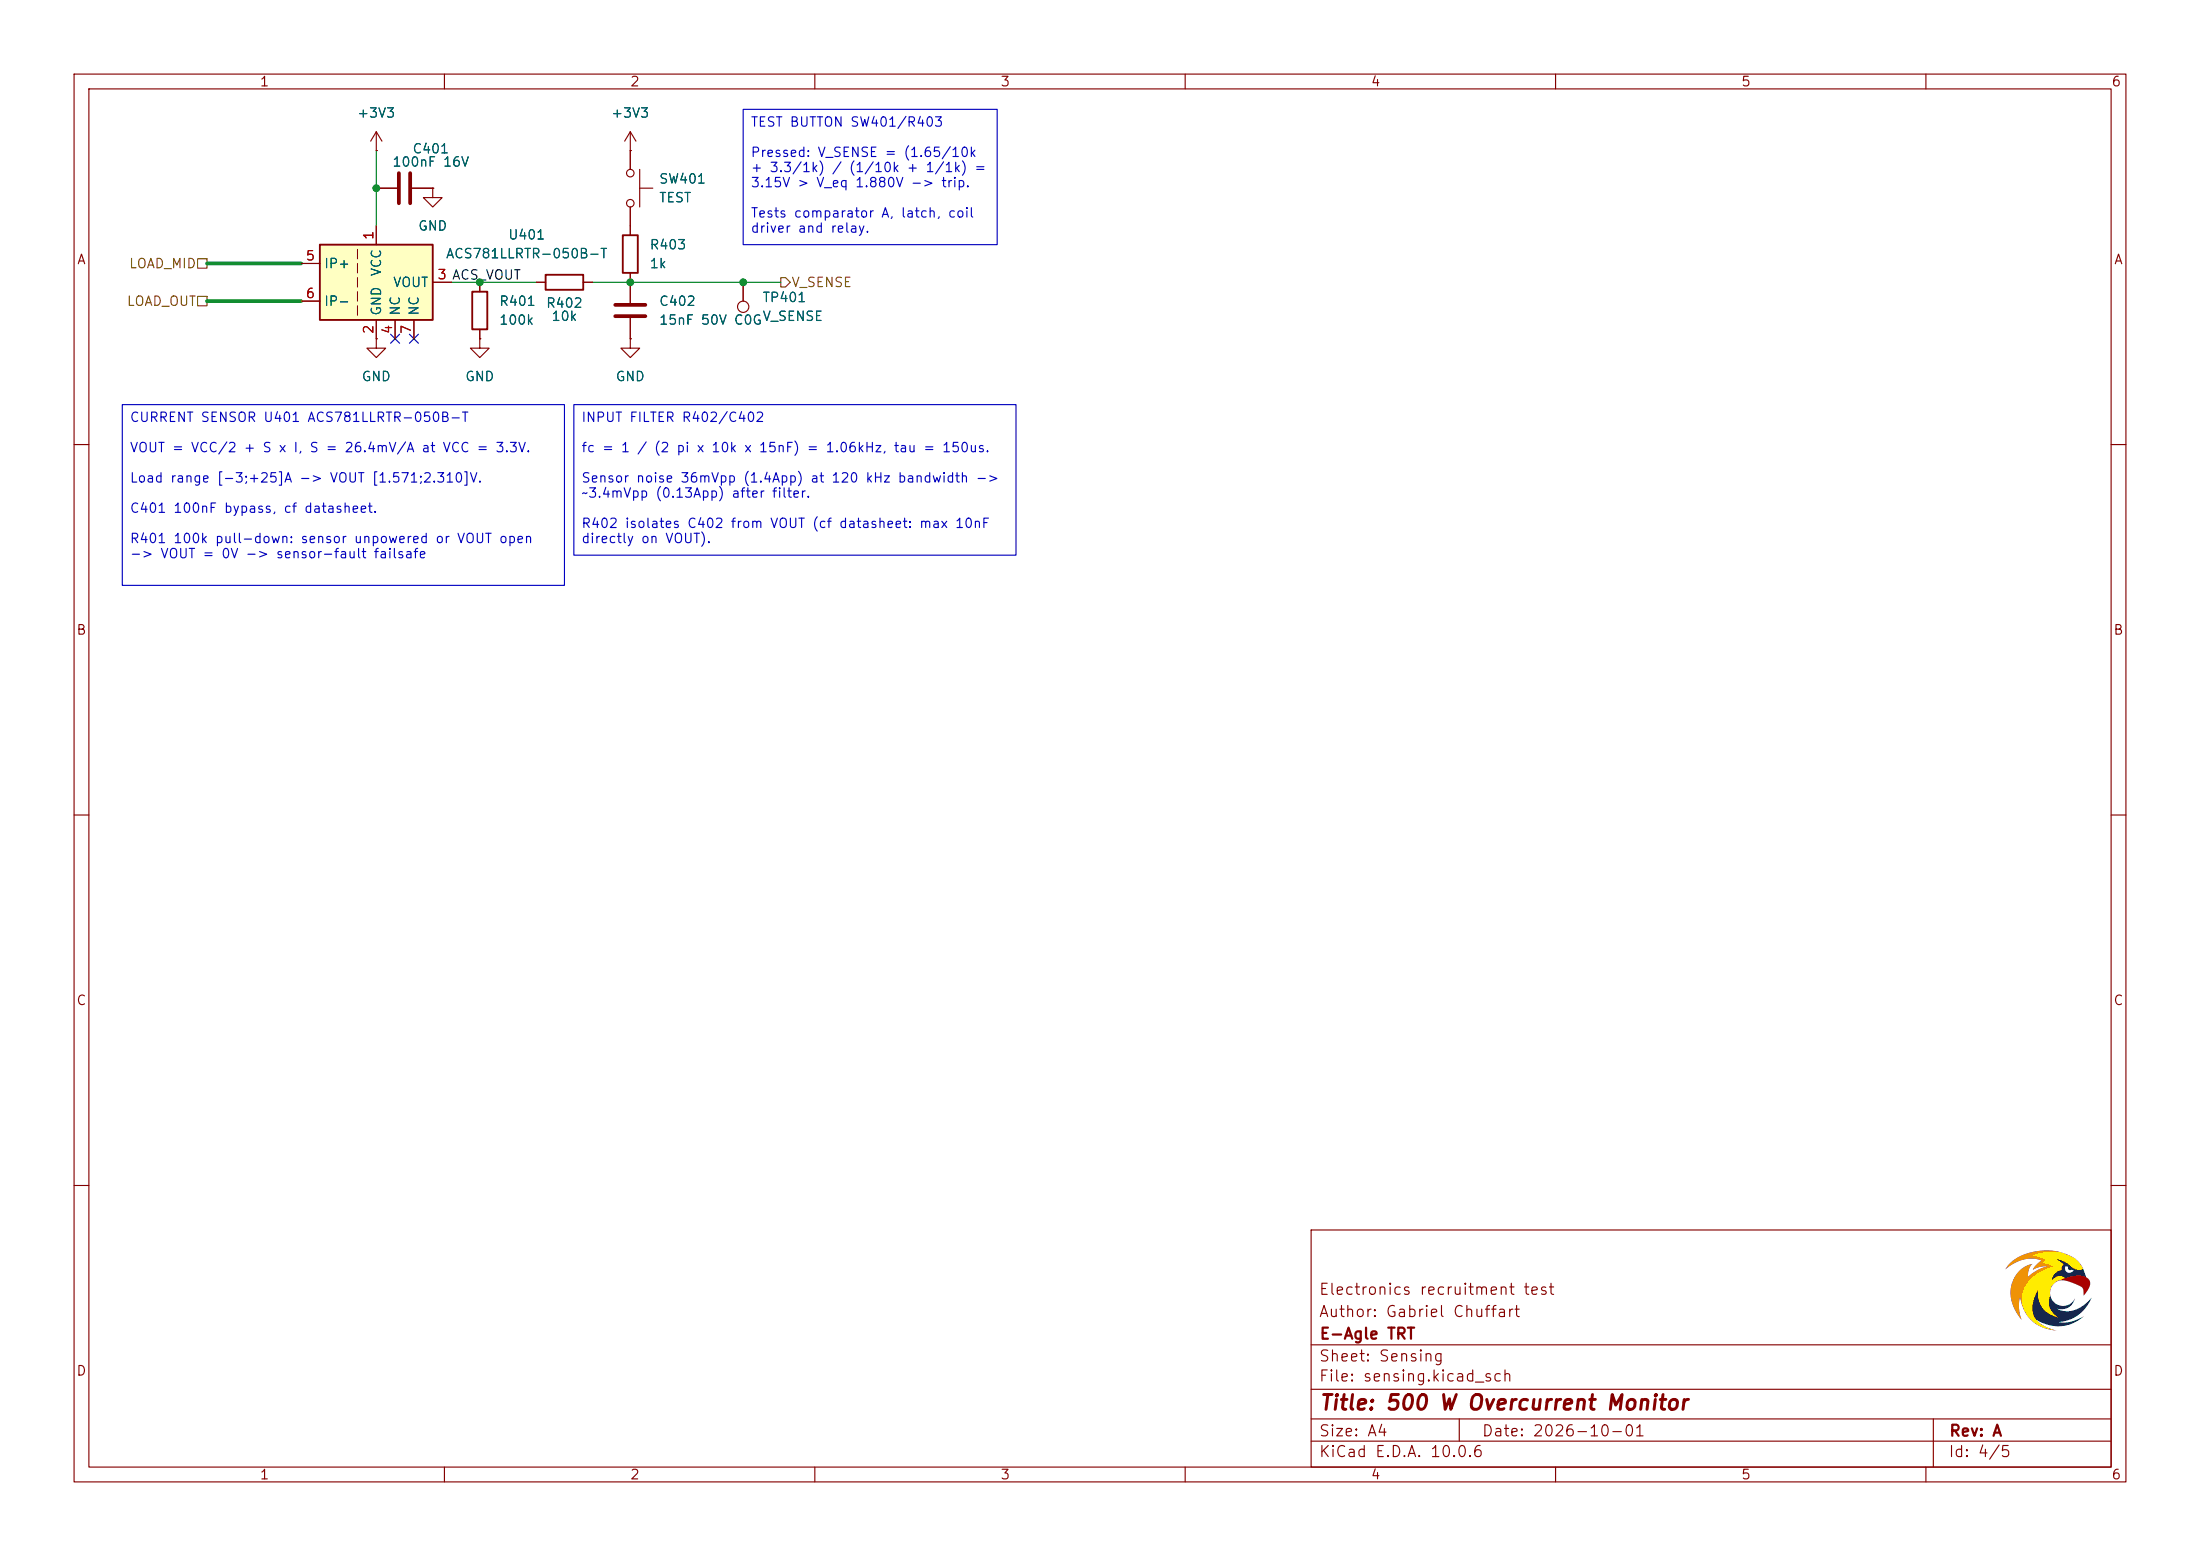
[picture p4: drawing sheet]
(kicad_sch
 (version 20260306)
 (generator "eeschema")
 (generator_version "10.0")
 (paper "A4")
 (title_block
  (title "500 W Overcurrent Monitor")
  (date "2026-10-01")
  (rev "A")
  (company "E-Agle TRT")
  (comment 1 "Author: Gabriel Chuffart")
  (comment 2 "Electronics recruitment test"))
 (lib_symbols
  (symbol "Connector:TestPoint"
   (pin_numbers (hide yes))
   (pin_names
    (offset 0.762) (hide yes)) (exclude_from_sim no) (in_bom yes) (on_board yes)
   (in_pos_files yes)
   (duplicate_pin_numbers_are_jumpers no)
   (property "Reference" "TP" (at 0 6.858 0) (show_name no) (do_not_autoplace no) (effects (font (size 1.27 1.27))))
   (property "Value" "TestPoint" (at 0 5.08 0) (show_name no) (do_not_autoplace no) (effects (font (size 1.27 1.27))))
   (property "Footprint" "" (at 5.08 0 0) (show_name no) (do_not_autoplace no) (hide yes) (effects (font (size 1.27 1.27))))
   (property "Datasheet" "" (at 5.08 0 0) (show_name no) (do_not_autoplace no) (hide yes) (effects (font (size 1.27 1.27))))
   (property "Description" "test point" (at 0 0 0) (show_name no) (do_not_autoplace no) (hide yes) (effects (font (size 1.27 1.27))))
   (symbol "TestPoint_0_1"
    (circle (center 0 3.302) (radius 0.762) (stroke (width 0) (type default)) (fill (type none))))
   (symbol "TestPoint_1_1"
    (pin passive line (at 0 0 90) (length 2.54) (name "1" (effects (font (size 1.27 1.27)))) (number "1" (effects (font (size 1.27 1.27))))))
   (embedded_fonts no))
  (symbol "Device:C"
   (pin_numbers (hide yes))
   (pin_names
    (offset 0.254)) (exclude_from_sim no) (in_bom yes) (on_board yes)
   (in_pos_files yes)
   (duplicate_pin_numbers_are_jumpers no)
   (property "Reference" "C" (at 0.635 2.54 0) (show_name no) (do_not_autoplace no) (effects (font (size 1.27 1.27)) (justify left)))
   (property "Value" "C" (at 0.635 -2.54 0) (show_name no) (do_not_autoplace no) (effects (font (size 1.27 1.27)) (justify left)))
   (property "Footprint" "" (at 0.9652 -3.81 0) (show_name no) (do_not_autoplace no) (hide yes) (effects (font (size 1.27 1.27))))
   (property "Datasheet" "" (at 0 0 0) (show_name no) (do_not_autoplace no) (hide yes) (effects (font (size 1.27 1.27))))
   (property "Description" "Unpolarized capacitor" (at 0 0 0) (show_name no) (do_not_autoplace no) (hide yes) (effects (font (size 1.27 1.27))))
   (symbol "C_0_1"
    (polyline (pts (xy -2.032 0.762) (xy 2.032 0.762)) (stroke (width 0.508) (type default)) (fill (type none)))
    (polyline (pts (xy -2.032 -0.762) (xy 2.032 -0.762)) (stroke (width 0.508) (type default)) (fill (type none))))
   (symbol "C_1_1"
    (pin passive line (at 0 3.81 270) (length 2.794) (name "" (effects (font (size 1.27 1.27)))) (number "1" (effects (font (size 1.27 1.27)))))
    (pin passive line (at 0 -3.81 90) (length 2.794) (name "" (effects (font (size 1.27 1.27)))) (number "2" (effects (font (size 1.27 1.27))))))
   (embedded_fonts no))
  (symbol "Device:R"
   (pin_numbers (hide yes))
   (pin_names
    (offset 0)) (exclude_from_sim no) (in_bom yes) (on_board yes)
   (in_pos_files yes)
   (duplicate_pin_numbers_are_jumpers no)
   (property "Reference" "R" (at 2.032 0 90) (show_name no) (do_not_autoplace no) (effects (font (size 1.27 1.27))))
   (property "Value" "R" (at 0 0 90) (show_name no) (do_not_autoplace no) (effects (font (size 1.27 1.27))))
   (property "Footprint" "" (at -1.778 0 90) (show_name no) (do_not_autoplace no) (hide yes) (effects (font (size 1.27 1.27))))
   (property "Datasheet" "" (at 0 0 0) (show_name no) (do_not_autoplace no) (hide yes) (effects (font (size 1.27 1.27))))
   (property "Description" "Resistor" (at 0 0 0) (show_name no) (do_not_autoplace no) (hide yes) (effects (font (size 1.27 1.27))))
   (symbol "R_0_1"
    (rectangle (start -1.016 -2.54) (end 1.016 2.54) (stroke (width 0.254) (type default)) (fill (type none))))
   (symbol "R_1_1"
    (pin passive line (at 0 3.81 270) (length 1.27) (name "" (effects (font (size 1.27 1.27)))) (number "1" (effects (font (size 1.27 1.27)))))
    (pin passive line (at 0 -3.81 90) (length 1.27) (name "" (effects (font (size 1.27 1.27)))) (number "2" (effects (font (size 1.27 1.27))))))
   (embedded_fonts no))
  (symbol "Switch:SW_Push"
   (pin_numbers (hide yes))
   (pin_names
    (offset 1.016) (hide yes)) (exclude_from_sim no) (in_bom yes) (on_board yes)
   (in_pos_files yes)
   (duplicate_pin_numbers_are_jumpers no)
   (property "Reference" "SW" (at 1.27 2.54 0) (show_name no) (do_not_autoplace no) (effects (font (size 1.27 1.27)) (justify left)))
   (property "Value" "SW_Push" (at 0 -1.524 0) (show_name no) (do_not_autoplace no) (effects (font (size 1.27 1.27))))
   (property "Footprint" "" (at 0 5.08 0) (show_name no) (do_not_autoplace no) (hide yes) (effects (font (size 1.27 1.27))))
   (property "Datasheet" "" (at 0 5.08 0) (show_name no) (do_not_autoplace no) (hide yes) (effects (font (size 1.27 1.27))))
   (property "Description" "Push button switch, generic, two pins" (at 0 0 0) (show_name no) (do_not_autoplace no) (hide yes) (effects (font (size 1.27 1.27))))
   (symbol "SW_Push_0_1"
    (circle (center -2.032 0) (radius 0.508) (stroke (width 0) (type default)) (fill (type none)))
    (polyline (pts (xy 0 1.27) (xy 0 3.048)) (stroke (width 0) (type default)) (fill (type none)))
    (circle (center 2.032 0) (radius 0.508) (stroke (width 0) (type default)) (fill (type none)))
    (polyline (pts (xy 2.54 1.27) (xy -2.54 1.27)) (stroke (width 0) (type default)) (fill (type none)))
    (pin passive line (at -5.08 0 0) (length 2.54) (name "1" (effects (font (size 1.27 1.27)))) (number "1" (effects (font (size 1.27 1.27)))))
    (pin passive line (at 5.08 0 180) (length 2.54) (name "2" (effects (font (size 1.27 1.27)))) (number "2" (effects (font (size 1.27 1.27))))))
   (embedded_fonts no))
  (symbol "monitor:ACS781LLRTR-050B-T" (exclude_from_sim no) (in_bom yes) (on_board yes)
   (in_pos_files yes)
   (duplicate_pin_numbers_are_jumpers no)
   (property "Reference" "U" (at -7.62 6.35 0) (show_name no) (do_not_autoplace no) (effects (font (size 1.27 1.27)) (justify left)))
   (property "Value" "ACS781LLRTR-050B-T" (at 2.54 6.35 0) (show_name no) (do_not_autoplace no) (effects (font (size 1.27 1.27)) (justify left)))
   (property "Footprint" "Sensor_Current:Allegro_PSOF-7_4.8x6.4mm_P1.60mm" (at 0 0 0) (show_name no) (do_not_autoplace no) (hide yes) (effects (font (size 1.27 1.27))))
   (property "Datasheet" "https://rocelec.widen.net/view/pdf/nuv8qlrbe8/ALLE-S-A0007769245-1.pdf?t.download=true&u=5oefqw" (at 0 0 0) (show_name no) (do_not_autoplace no) (hide yes) (effects (font (size 1.27 1.27))))
   (property "Description" "High-Precision Linear Hall-Effect-Based  Current Sensor IC" (at 0 0 0) (show_name no) (do_not_autoplace no) (hide yes) (effects (font (size 1.27 1.27))))
   (property "MPN" "ACS781LLRTR-050B-T" (at 0 0 0) (show_name no) (do_not_autoplace no) (hide yes) (effects (font (size 1.27 1.27))))
   (property "Manufacturer" " Allegro MicroSystems" (at 0 0 0) (show_name no) (do_not_autoplace no) (hide yes) (effects (font (size 1.27 1.27))))
   (symbol "ACS781LLRTR-050B-T_0_1"
    (rectangle (start -7.62 5.08) (end 7.62 -5.08) (stroke (width 0.254) (type default)) (fill (type background)))
    (polyline (pts (xy -2.54 3.175) (xy -2.54 4.445)) (stroke (width 0) (type default)) (fill (type none)))
    (polyline (pts (xy -2.54 1.27) (xy -2.54 2.54)) (stroke (width 0) (type default)) (fill (type none)))
    (polyline (pts (xy -2.54 0.635) (xy -2.54 -0.635)) (stroke (width 0) (type default)) (fill (type none)))
    (polyline (pts (xy -2.54 -1.27) (xy -2.54 -2.54)) (stroke (width 0) (type default)) (fill (type none)))
    (polyline (pts (xy -2.54 -3.175) (xy -2.54 -4.445)) (stroke (width 0) (type default)) (fill (type none))))
   (symbol "ACS781LLRTR-050B-T_1_1"
    (pin power_in line (at 0 7.62 270) (length 2.54) (name "VCC" (effects (font (size 1.27 1.27)))) (number "1" (effects (font (size 1.27 1.27)))))
    (pin power_in line (at 0 -7.62 90) (length 2.54) (name "GND" (effects (font (size 1.27 1.27)))) (number "2" (effects (font (size 1.27 1.27)))))
    (pin output line (at 10.16 0 180) (length 2.54) (name "VOUT" (effects (font (size 1.27 1.27)))) (number "3" (effects (font (size 1.27 1.27)))))
    (pin passive line (at 2.54 -7.62 90) (length 2.54) (name "NC" (effects (font (size 1.27 1.27)))) (number "4" (effects (font (size 1.27 1.27)))))
    (pin passive line (at -10.16 2.54 0) (length 2.54) (name "IP+" (effects (font (size 1.27 1.27)))) (number "5" (effects (font (size 1.27 1.27)))))
    (pin passive line (at -10.16 -2.54 0) (length 2.54) (name "IP-" (effects (font (size 1.27 1.27)))) (number "6" (effects (font (size 1.27 1.27)))))
    (pin passive line (at 5.08 -7.62 90) (length 2.54) (name "NC" (effects (font (size 1.27 1.27)))) (number "7" (effects (font (size 1.27 1.27))))))
   (embedded_fonts no))
  (symbol "power:+3V3"
   (power global)
   (pin_numbers (hide yes))
   (pin_names
    (offset 0) (hide yes)) (exclude_from_sim no) (in_bom yes) (on_board yes)
   (in_pos_files yes)
   (duplicate_pin_numbers_are_jumpers no)
   (property "Reference" "#PWR" (at 0 -3.81 0) (show_name no) (do_not_autoplace no) (hide yes) (effects (font (size 1.27 1.27))))
   (property "Value" "+3V3" (at 0 3.556 0) (show_name no) (do_not_autoplace no) (effects (font (size 1.27 1.27))))
   (property "Footprint" "" (at 0 0 0) (show_name no) (do_not_autoplace no) (hide yes) (effects (font (size 1.27 1.27))))
   (property "Datasheet" "" (at 0 0 0) (show_name no) (do_not_autoplace no) (hide yes) (effects (font (size 1.27 1.27))))
   (property "Description" "Power symbol creates a global label with name \"+3V3\"" (at 0 0 0) (show_name no) (do_not_autoplace no) (hide yes) (effects (font (size 1.27 1.27))))
   (symbol "+3V3_0_1"
    (polyline (pts (xy -0.762 1.27) (xy 0 2.54)) (stroke (width 0) (type default)) (fill (type none)))
    (polyline (pts (xy 0 2.54) (xy 0.762 1.27)) (stroke (width 0) (type default)) (fill (type none)))
    (polyline (pts (xy 0 0) (xy 0 2.54)) (stroke (width 0) (type default)) (fill (type none))))
   (symbol "+3V3_1_1"
    (pin power_in line (at 0 0 90) (length 0) (name "" (effects (font (size 1.27 1.27)))) (number "1" (effects (font (size 1.27 1.27))))))
   (embedded_fonts no))
  (symbol "power:GND"
   (power global)
   (pin_numbers (hide yes))
   (pin_names
    (offset 0) (hide yes)) (exclude_from_sim no) (in_bom yes) (on_board yes)
   (in_pos_files yes)
   (duplicate_pin_numbers_are_jumpers no)
   (property "Reference" "#PWR" (at 0 -6.35 0) (show_name no) (do_not_autoplace no) (hide yes) (effects (font (size 1.27 1.27))))
   (property "Value" "GND" (at 0 -3.81 0) (show_name no) (do_not_autoplace no) (effects (font (size 1.27 1.27))))
   (property "Footprint" "" (at 0 0 0) (show_name no) (do_not_autoplace no) (hide yes) (effects (font (size 1.27 1.27))))
   (property "Datasheet" "" (at 0 0 0) (show_name no) (do_not_autoplace no) (hide yes) (effects (font (size 1.27 1.27))))
   (property "Description" "Power symbol creates a global label with name \"GND\" , ground" (at 0 0 0) (show_name no) (do_not_autoplace no) (hide yes) (effects (font (size 1.27 1.27))))
   (symbol "GND_0_1"
    (polyline (pts (xy 0 0) (xy 0 -1.27) (xy 1.27 -1.27) (xy 0 -2.54) (xy -1.27 -1.27) (xy 0 -1.27)) (stroke (width 0) (type default)) (fill (type none))))
   (symbol "GND_1_1"
    (pin power_in line (at 0 0 270) (length 0) (name "" (effects (font (size 1.27 1.27)))) (number "1" (effects (font (size 1.27 1.27))))))
   (embedded_fonts no)))
 (text_box "CURRENT SENSOR U401 ACS781LLRTR-050B-T\n\nVOUT = VCC/2 + S x I, S = 26.4mV/A at VCC = 3.3V.\n\nLoad range [-3;+25]A -> VOUT [1.571;2.310]V.\n\nC401 100nF bypass, cf datasheet.\n\nR401 100k pull-down: sensor unpowered or VOUT open -> VOUT = 0V -> sensor-fault failsafe"
  (exclude_from_sim no)
  (at 16.51 54.61 0)
  (size 59.69 24.3946)
  (margins 0.9525 0.9525 0.9525 0.9525)
  (stroke (width 0) (type solid))
  (fill (type none))
  (effects (font (size 1.27 1.27)) (justify left top)))
 (text_box "TEST BUTTON SW401/R403\n\nPressed: V_SENSE = (1.65/10k + 3.3/1k) / (1/10k + 1/1k) = 3.15V > V_eq 1.880V -> trip.\n\nTests comparator A, latch, coil driver and relay."
  (exclude_from_sim no)
  (at 100.33 14.7593 0)
  (size 34.29 18.2607)
  (margins 0.9525 0.9525 0.9525 0.9525)
  (stroke (width 0) (type solid))
  (fill (type none))
  (effects (font (size 1.27 1.27)) (justify left top)))
 (text_box "INPUT FILTER R402/C402\n\nfc = 1 / (2 pi x 10k x 15nF) = 1.06kHz, tau = 150us.\n\nSensor noise 36mVpp (1.4App) at 120 kHz bandwidth -> ~3.4mVpp (0.13App) after filter.\n\nR402 isolates C402 from VOUT (cf datasheet: max 10nF directly on VOUT).\n"
  (exclude_from_sim no)
  (at 77.47 54.61 0)
  (size 59.69 20.32)
  (margins 0.9525 0.9525 0.9525 0.9525)
  (stroke (width 0) (type solid))
  (fill (type none))
  (effects (font (size 1.27 1.27)) (justify left top)))
 (junction
  (at 64.77 38.1)
  (diameter 0)
  (color 0 0 0 0))
 (junction
  (at 85.09 38.1)
  (diameter 0)
  (color 0 0 0 0))
 (junction
  (at 50.8 25.4)
  (diameter 0)
  (color 0 0 0 0))
 (junction
  (at 100.33 38.1)
  (diameter 0)
  (color 0 0 0 0))
 (no_connect
  (at 55.88 45.72))
 (no_connect
  (at 53.34 45.72))
 (wire
  (pts (xy 27.94 40.64) (xy 40.64 40.64))
  (stroke (width 0.5) (type default)))
 (wire
  (pts (xy 60.96 38.1) (xy 64.77 38.1))
  (stroke (width 0) (type default)))
 (wire
  (pts (xy 27.94 35.56) (xy 40.64 35.56))
  (stroke (width 0.5) (type default)))
 (wire
  (pts (xy 100.33 38.1) (xy 85.09 38.1))
  (stroke (width 0) (type default)))
 (wire
  (pts (xy 105.41 38.1) (xy 100.33 38.1))
  (stroke (width 0) (type default)))
 (wire
  (pts (xy 50.8 20.32) (xy 50.8 30.48))
  (stroke (width 0) (type default)))
 (wire
  (pts (xy 85.09 38.1) (xy 80.01 38.1))
  (stroke (width 0) (type default)))
 (wire
  (pts (xy 64.77 38.1) (xy 72.39 38.1))
  (stroke (width 0) (type default)))
 (label "ACS_VOUT"
  (at 60.96 38.1 0)
  (effects (font (size 1.27 1.27)) (justify left bottom)))
 (hierarchical_label "LOAD_MID"
  (shape passive)
  (at 27.94 35.56 180)
  (effects (font (size 1.27 1.27)) (justify right)))
 (hierarchical_label "LOAD_OUT"
  (shape passive)
  (at 27.94 40.64 180)
  (effects (font (size 1.27 1.27)) (justify right)))
 (hierarchical_label "V_SENSE"
  (shape output)
  (at 105.41 38.1 0)
  (effects (font (size 1.27 1.27)) (justify left)))
 (symbol
  (lib_id "Switch:SW_Push")
  (at 85.09 25.4 270)
  (unit 1)
  (body_style 1)
  (exclude_from_sim no)
  (in_bom yes)
  (on_board yes)
  (in_pos_files yes)
  (dnp no)
  (fields_autoplaced yes)
  (property "Reference" "SW401" (at 88.9 24.1299 90) (show_name no) (do_not_autoplace no) (effects (font (size 1.27 1.27)) (justify left)))
  (property "Value" "TEST" (at 88.9 26.6699 90) (show_name no) (do_not_autoplace no) (effects (font (size 1.27 1.27)) (justify left)))
  (property "Footprint" "Button_Switch_SMD:SW_SPST_PTS645Sx43SMTR92" (at 90.17 25.4 0) (hide yes) (show_name no) (do_not_autoplace no) (effects (font (size 1.27 1.27))))
  (property "Datasheet" "" (at 90.17 25.4 0) (hide yes) (show_name no) (do_not_autoplace no) (effects (font (size 1.27 1.27))))
  (property "Description" "Push button switch, generic, two pins" (at 85.09 25.4 0) (hide yes) (show_name no) (do_not_autoplace no) (effects (font (size 1.27 1.27))))
  (pin "1")
  (pin "2"))
 (symbol
  (lib_id "Device:C")
  (at 54.61 25.4 90)
  (unit 1)
  (body_style 1)
  (exclude_from_sim no)
  (in_bom yes)
  (on_board yes)
  (in_pos_files yes)
  (dnp no)
  (property "Reference" "C401" (at 58.166 20.066 90) (show_name no) (do_not_autoplace no) (effects (font (size 1.27 1.27))))
  (property "Value" "100nF 16V" (at 58.166 21.844 90) (show_name no) (do_not_autoplace no) (effects (font (size 1.27 1.27))))
  (property "Footprint" "Capacitor_SMD:C_0603_1608Metric" (at 58.42 24.4348 0) (hide yes) (show_name no) (do_not_autoplace no) (effects (font (size 1.27 1.27))))
  (property "Datasheet" "" (at 54.61 25.4 0) (hide yes) (show_name no) (do_not_autoplace no) (effects (font (size 1.27 1.27))))
  (property "Description" "Unpolarized capacitor" (at 54.61 25.4 0) (hide yes) (show_name no) (do_not_autoplace no) (effects (font (size 1.27 1.27))))
  (pin "1")
  (pin "2"))
 (symbol
  (lib_id "Device:R")
  (at 76.2 38.1 90)
  (unit 1)
  (body_style 1)
  (exclude_from_sim no)
  (in_bom yes)
  (on_board yes)
  (in_pos_files yes)
  (dnp no)
  (property "Reference" "R402" (at 76.2 40.894 90) (show_name no) (do_not_autoplace no) (effects (font (size 1.27 1.27))))
  (property "Value" "10k" (at 76.2 42.672 90) (show_name no) (do_not_autoplace no) (effects (font (size 1.27 1.27))))
  (property "Footprint" "Resistor_SMD:R_0603_1608Metric" (at 76.2 39.878 90) (hide yes) (show_name no) (do_not_autoplace no) (effects (font (size 1.27 1.27))))
  (property "Datasheet" "" (at 76.2 38.1 0) (hide yes) (show_name no) (do_not_autoplace no) (effects (font (size 1.27 1.27))))
  (property "Description" "Resistor" (at 76.2 38.1 0) (hide yes) (show_name no) (do_not_autoplace no) (effects (font (size 1.27 1.27))))
  (pin "1")
  (pin "2"))
 (symbol
  (lib_id "Device:C")
  (at 85.09 41.91 0)
  (unit 1)
  (body_style 1)
  (exclude_from_sim no)
  (in_bom yes)
  (on_board yes)
  (in_pos_files yes)
  (dnp no)
  (fields_autoplaced yes)
  (property "Reference" "C402" (at 88.9 40.6399 0) (show_name no) (do_not_autoplace no) (effects (font (size 1.27 1.27)) (justify left)))
  (property "Value" "15nF 50V C0G" (at 88.9 43.1799 0) (show_name no) (do_not_autoplace no) (effects (font (size 1.27 1.27)) (justify left)))
  (property "Footprint" "Capacitor_SMD:C_0603_1608Metric" (at 86.0552 45.72 0) (hide yes) (show_name no) (do_not_autoplace no) (effects (font (size 1.27 1.27))))
  (property "Datasheet" "" (at 85.09 41.91 0) (hide yes) (show_name no) (do_not_autoplace no) (effects (font (size 1.27 1.27))))
  (property "Description" "Unpolarized capacitor" (at 85.09 41.91 0) (hide yes) (show_name no) (do_not_autoplace no) (effects (font (size 1.27 1.27))))
  (pin "2")
  (pin "1"))
 (symbol
  (lib_id "Device:R")
  (at 64.77 41.91 0)
  (unit 1)
  (body_style 1)
  (exclude_from_sim no)
  (in_bom yes)
  (on_board yes)
  (in_pos_files yes)
  (dnp no)
  (fields_autoplaced yes)
  (property "Reference" "R401" (at 67.31 40.6399 0) (show_name no) (do_not_autoplace no) (effects (font (size 1.27 1.27)) (justify left)))
  (property "Value" "100k" (at 67.31 43.1799 0) (show_name no) (do_not_autoplace no) (effects (font (size 1.27 1.27)) (justify left)))
  (property "Footprint" "Resistor_SMD:R_0603_1608Metric" (at 62.992 41.91 90) (hide yes) (show_name no) (do_not_autoplace no) (effects (font (size 1.27 1.27))))
  (property "Datasheet" "" (at 64.77 41.91 0) (hide yes) (show_name no) (do_not_autoplace no) (effects (font (size 1.27 1.27))))
  (property "Description" "Resistor" (at 64.77 41.91 0) (hide yes) (show_name no) (do_not_autoplace no) (effects (font (size 1.27 1.27))))
  (pin "1")
  (pin "2"))
 (symbol
  (lib_id "monitor:ACS781LLRTR-050B-T")
  (at 50.8 38.1 0)
  (unit 1)
  (body_style 1)
  (exclude_from_sim no)
  (in_bom yes)
  (on_board yes)
  (in_pos_files yes)
  (dnp no)
  (fields_autoplaced yes)
  (property "Reference" "U401" (at 71.12 31.6798 0) (show_name no) (do_not_autoplace no) (effects (font (size 1.27 1.27))))
  (property "Value" "ACS781LLRTR-050B-T" (at 71.12 34.2198 0) (show_name no) (do_not_autoplace no) (effects (font (size 1.27 1.27))))
  (property "Footprint" "Sensor_Current:Allegro_PSOF-7_4.8x6.4mm_P1.60mm" (at 50.8 38.1 0) (hide yes) (show_name no) (do_not_autoplace no) (effects (font (size 1.27 1.27))))
  (property "Datasheet" "https://rocelec.widen.net/view/pdf/nuv8qlrbe8/ALLE-S-A0007769245-1.pdf?t.download=true&u=5oefqw" (at 50.8 38.1 0) (hide yes) (show_name no) (do_not_autoplace no) (effects (font (size 1.27 1.27))))
  (property "Description" "High-Precision Linear Hall-Effect-Based  Current Sensor IC" (at 50.8 38.1 0) (hide yes) (show_name no) (do_not_autoplace no) (effects (font (size 1.27 1.27))))
  (property "MPN" "ACS781LLRTR-050B-T" (at 50.8 38.1 0) (hide yes) (show_name no) (do_not_autoplace no) (effects (font (size 1.27 1.27))))
  (property "Manufacturer" " Allegro MicroSystems" (at 50.8 38.1 0) (hide yes) (show_name no) (do_not_autoplace no) (effects (font (size 1.27 1.27))))
  (pin "2")
  (pin "4")
  (pin "7")
  (pin "1")
  (pin "6")
  (pin "5")
  (pin "3"))
 (symbol
  (lib_id "power:+3V3")
  (at 50.8 20.32 0)
  (unit 1)
  (body_style 1)
  (exclude_from_sim no)
  (in_bom yes)
  (on_board yes)
  (in_pos_files yes)
  (dnp no)
  (fields_autoplaced yes)
  (property "Reference" "#PWR0401" (at 50.8 24.13 0) (hide yes) (show_name no) (do_not_autoplace no) (effects (font (size 1.27 1.27))))
  (property "Value" "+3V3" (at 50.8 15.24 0) (show_name no) (do_not_autoplace no) (effects (font (size 1.27 1.27))))
  (property "Footprint" "" (at 50.8 20.32 0) (hide yes) (show_name no) (do_not_autoplace no) (effects (font (size 1.27 1.27))))
  (property "Datasheet" "" (at 50.8 20.32 0) (hide yes) (show_name no) (do_not_autoplace no) (effects (font (size 1.27 1.27))))
  (property "Description" "Power symbol creates a global label with name \"+3V3\"" (at 50.8 20.32 0) (hide yes) (show_name no) (do_not_autoplace no) (effects (font (size 1.27 1.27))))
  (pin "1"))
 (symbol
  (lib_id "power:GND")
  (at 58.42 25.4 0)
  (unit 1)
  (body_style 1)
  (exclude_from_sim no)
  (in_bom yes)
  (on_board yes)
  (in_pos_files yes)
  (dnp no)
  (fields_autoplaced yes)
  (property "Reference" "#PWR0403" (at 58.42 31.75 0) (hide yes) (show_name no) (do_not_autoplace no) (effects (font (size 1.27 1.27))))
  (property "Value" "GND" (at 58.42 30.48 0) (show_name no) (do_not_autoplace no) (effects (font (size 1.27 1.27))))
  (property "Footprint" "" (at 58.42 25.4 0) (hide yes) (show_name no) (do_not_autoplace no) (effects (font (size 1.27 1.27))))
  (property "Datasheet" "" (at 58.42 25.4 0) (hide yes) (show_name no) (do_not_autoplace no) (effects (font (size 1.27 1.27))))
  (property "Description" "Power symbol creates a global label with name \"GND\" , ground" (at 58.42 25.4 0) (hide yes) (show_name no) (do_not_autoplace no) (effects (font (size 1.27 1.27))))
  (pin "1"))
 (symbol
  (lib_id "power:GND")
  (at 50.8 45.72 0)
  (unit 1)
  (body_style 1)
  (exclude_from_sim no)
  (in_bom yes)
  (on_board yes)
  (in_pos_files yes)
  (dnp no)
  (fields_autoplaced yes)
  (property "Reference" "#PWR0402" (at 50.8 52.07 0) (hide yes) (show_name no) (do_not_autoplace no) (effects (font (size 1.27 1.27))))
  (property "Value" "GND" (at 50.8 50.8 0) (show_name no) (do_not_autoplace no) (effects (font (size 1.27 1.27))))
  (property "Footprint" "" (at 50.8 45.72 0) (hide yes) (show_name no) (do_not_autoplace no) (effects (font (size 1.27 1.27))))
  (property "Datasheet" "" (at 50.8 45.72 0) (hide yes) (show_name no) (do_not_autoplace no) (effects (font (size 1.27 1.27))))
  (property "Description" "Power symbol creates a global label with name \"GND\" , ground" (at 50.8 45.72 0) (hide yes) (show_name no) (do_not_autoplace no) (effects (font (size 1.27 1.27))))
  (pin "1"))
 (symbol
  (lib_id "Device:R")
  (at 85.09 34.29 0)
  (unit 1)
  (body_style 1)
  (exclude_from_sim no)
  (in_bom yes)
  (on_board yes)
  (in_pos_files yes)
  (dnp no)
  (fields_autoplaced yes)
  (property "Reference" "R403" (at 87.63 33.0199 0) (show_name no) (do_not_autoplace no) (effects (font (size 1.27 1.27)) (justify left)))
  (property "Value" "1k" (at 87.63 35.5599 0) (show_name no) (do_not_autoplace no) (effects (font (size 1.27 1.27)) (justify left)))
  (property "Footprint" "Resistor_SMD:R_0603_1608Metric" (at 83.312 34.29 90) (hide yes) (show_name no) (do_not_autoplace no) (effects (font (size 1.27 1.27))))
  (property "Datasheet" "" (at 85.09 34.29 0) (hide yes) (show_name no) (do_not_autoplace no) (effects (font (size 1.27 1.27))))
  (property "Description" "Resistor" (at 85.09 34.29 0) (hide yes) (show_name no) (do_not_autoplace no) (effects (font (size 1.27 1.27))))
  (pin "1")
  (pin "2"))
 (symbol
  (lib_id "Connector:TestPoint")
  (at 100.33 38.1 180)
  (unit 1)
  (body_style 1)
  (exclude_from_sim no)
  (in_bom yes)
  (on_board yes)
  (in_pos_files yes)
  (dnp no)
  (fields_autoplaced yes)
  (property "Reference" "TP401" (at 102.87 40.1319 0) (show_name no) (do_not_autoplace no) (effects (font (size 1.27 1.27)) (justify right)))
  (property "Value" "V_SENSE" (at 102.87 42.6719 0) (show_name no) (do_not_autoplace no) (effects (font (size 1.27 1.27)) (justify right)))
  (property "Footprint" "TestPoint:TestPoint_Pad_D1.5mm" (at 95.25 38.1 0) (hide yes) (show_name no) (do_not_autoplace no) (effects (font (size 1.27 1.27))))
  (property "Datasheet" "" (at 95.25 38.1 0) (hide yes) (show_name no) (do_not_autoplace no) (effects (font (size 1.27 1.27))))
  (property "Description" "test point" (at 100.33 38.1 0) (hide yes) (show_name no) (do_not_autoplace no) (effects (font (size 1.27 1.27))))
  (pin "1"))
 (symbol
  (lib_id "power:+3V3")
  (at 85.09 20.32 0)
  (unit 1)
  (body_style 1)
  (exclude_from_sim no)
  (in_bom yes)
  (on_board yes)
  (in_pos_files yes)
  (dnp no)
  (fields_autoplaced yes)
  (property "Reference" "#PWR0405" (at 85.09 24.13 0) (hide yes) (show_name no) (do_not_autoplace no) (effects (font (size 1.27 1.27))))
  (property "Value" "+3V3" (at 85.09 15.24 0) (show_name no) (do_not_autoplace no) (effects (font (size 1.27 1.27))))
  (property "Footprint" "" (at 85.09 20.32 0) (hide yes) (show_name no) (do_not_autoplace no) (effects (font (size 1.27 1.27))))
  (property "Datasheet" "" (at 85.09 20.32 0) (hide yes) (show_name no) (do_not_autoplace no) (effects (font (size 1.27 1.27))))
  (property "Description" "Power symbol creates a global label with name \"+3V3\"" (at 85.09 20.32 0) (hide yes) (show_name no) (do_not_autoplace no) (effects (font (size 1.27 1.27))))
  (pin "1"))
 (symbol
  (lib_id "power:GND")
  (at 64.77 45.72 0)
  (unit 1)
  (body_style 1)
  (exclude_from_sim no)
  (in_bom yes)
  (on_board yes)
  (in_pos_files yes)
  (dnp no)
  (fields_autoplaced yes)
  (property "Reference" "#PWR0404" (at 64.77 52.07 0) (hide yes) (show_name no) (do_not_autoplace no) (effects (font (size 1.27 1.27))))
  (property "Value" "GND" (at 64.77 50.8 0) (show_name no) (do_not_autoplace no) (effects (font (size 1.27 1.27))))
  (property "Footprint" "" (at 64.77 45.72 0) (hide yes) (show_name no) (do_not_autoplace no) (effects (font (size 1.27 1.27))))
  (property "Datasheet" "" (at 64.77 45.72 0) (hide yes) (show_name no) (do_not_autoplace no) (effects (font (size 1.27 1.27))))
  (property "Description" "Power symbol creates a global label with name \"GND\" , ground" (at 64.77 45.72 0) (hide yes) (show_name no) (do_not_autoplace no) (effects (font (size 1.27 1.27))))
  (pin "1"))
 (symbol
  (lib_id "power:GND")
  (at 85.09 45.72 0)
  (unit 1)
  (body_style 1)
  (exclude_from_sim no)
  (in_bom yes)
  (on_board yes)
  (in_pos_files yes)
  (dnp no)
  (fields_autoplaced yes)
  (property "Reference" "#PWR0406" (at 85.09 52.07 0) (hide yes) (show_name no) (do_not_autoplace no) (effects (font (size 1.27 1.27))))
  (property "Value" "GND" (at 85.09 50.8 0) (show_name no) (do_not_autoplace no) (effects (font (size 1.27 1.27))))
  (property "Footprint" "" (at 85.09 45.72 0) (hide yes) (show_name no) (do_not_autoplace no) (effects (font (size 1.27 1.27))))
  (property "Datasheet" "" (at 85.09 45.72 0) (hide yes) (show_name no) (do_not_autoplace no) (effects (font (size 1.27 1.27))))
  (property "Description" "Power symbol creates a global label with name \"GND\" , ground" (at 85.09 45.72 0) (hide yes) (show_name no) (do_not_autoplace no) (effects (font (size 1.27 1.27))))
  (pin "1")))
